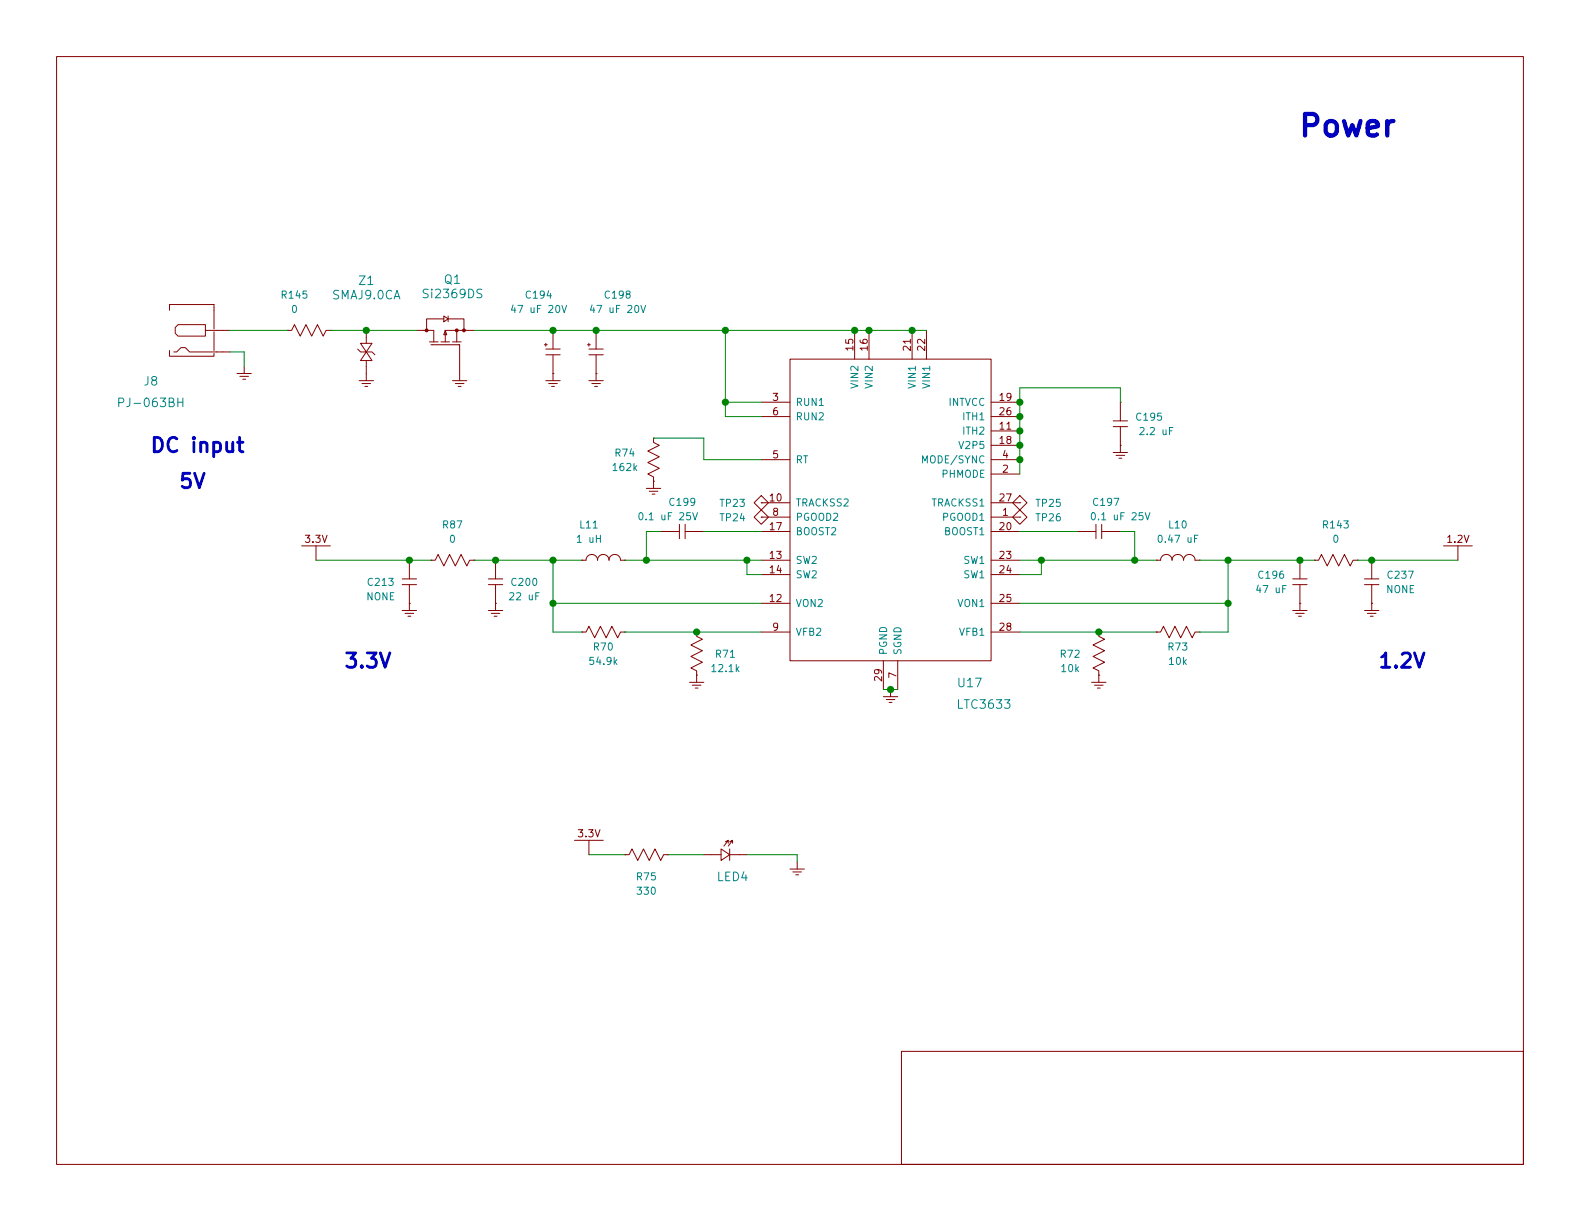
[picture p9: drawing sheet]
EESchema Schematic File Version 2
LIBS:GNSS_Firehose
LIBS:GNSS_Firehose-cache
EELAYER 25 0
EELAYER END
$Descr USLetter 11000 8500
encoding utf-8
Sheet 9 10
Title ""
Date ""
Rev ""
Comp ""
Comment1 ""
Comment2 ""
Comment3 ""
Comment4 ""
$EndDescr
$Comp
L R R145
U 1 1
P 2150 2300
F 0 "R145" H 2050 2550 50  0000 C CNN
F 1 "0" H 2050 2450 50  0000 C CNN
F 2 "footprints:0805" H 2150 2300 50  0001 C CNN
F 3 "" H 2150 2300 50  0001 C CNN
	1    2150 2300
	1    0    0    -1  
$EndComp
$Comp
L PJ-063BH J8
U 1 1
P 1400 2300
F 0 "J8" H 1050 1950 60  0000 C CNN
F 1 "PJ-063BH" H 1050 1800 60  0000 C CNN
F 2 "footprints:PJ-063BH" H 1400 2300 60  0001 C CNN
F 3 "" H 1400 2300 60  0001 C CNN
	1    1400 2300
	1    0    0    -1  
$EndComp
$Comp
L PMOSFET Q1
U 1 1
P 3100 2350
F 0 "Q1" V 3500 2400 60  0000 C CNN
F 1 "Si2369DS" V 3400 2400 60  0000 C CNN
F 2 "footprints:SOT23" H 3110 2350 60  0001 C CNN
F 3 "" H 3110 2350 60  0001 C CNN
	1    3100 2350
	0    1    -1   0   
$EndComp
$Comp
L TVS Z1
U 1 1
P 2550 2450
F 0 "Z1" V 2050 2450 60  0000 C CNN
F 1 "SMAJ9.0CA" V 2150 2450 60  0000 C CNN
F 2 "footprints:SMAJ" H 2550 2450 60  0001 C CNN
F 3 "" H 2550 2450 60  0001 C CNN
	1    2550 2450
	0    1    1    0   
$EndComp
$Comp
L GND #PWR0181
U 1 1
P 2550 2650
F 0 "#PWR0181" H 2750 2550 50  0001 C CNN
F 1 "GND" H 2750 2450 50  0001 C CNN
F 2 "" H 2550 2650 50  0001 C CNN
F 3 "" H 2550 2650 50  0001 C CNN
	1    2550 2650
	1    0    0    -1  
$EndComp
$Comp
L LTC3633 U17
U 1 1
P 6200 3850
F 0 "U17" H 6750 2950 60  0000 C CNN
F 1 "LTC3633" H 6850 2800 60  0000 C CNN
F 2 "footprints:UFD28" H 6200 3850 60  0001 C CNN
F 3 "" H 6200 3850 60  0001 C CNN
	1    6200 3850
	1    0    0    -1  
$EndComp
$Comp
L CP C194
U 1 1
P 3850 2450
F 0 "C194" V 3450 2350 50  0000 C CNN
F 1 "47 uF 20V" V 3550 2350 50  0000 C CNN
F 2 "footprints:tantalum-size-D" H 3850 2450 50  0001 C CNN
F 3 "" H 3850 2450 50  0001 C CNN
	1    3850 2450
	0    1    1    0   
$EndComp
$Comp
L CP C198
U 1 1
P 4150 2450
F 0 "C198" V 3750 2600 50  0000 C CNN
F 1 "47 uF 20V" V 3850 2600 50  0000 C CNN
F 2 "footprints:tantalum-size-D" H 4150 2450 50  0001 C CNN
F 3 "" H 4150 2450 50  0001 C CNN
	1    4150 2450
	0    1    1    0   
$EndComp
$Comp
L L L11
U 1 1
P 4200 3900
F 0 "L11" H 4100 4150 50  0000 C CNN
F 1 "1 uH" H 4100 4050 50  0000 C CNN
F 2 "footprints:NRS5020" H 4200 3900 50  0001 C CNN
F 3 "" H 4200 3900 50  0001 C CNN
	1    4200 3900
	1    0    0    -1  
$EndComp
$Comp
L R R70
U 1 1
P 4200 4400
F 0 "R70" H 4200 4300 50  0000 C CNN
F 1 "54.9k" H 4200 4200 50  0000 C CNN
F 2 "footprints:0402" H 4200 4400 50  0001 C CNN
F 3 "" H 4200 4400 50  0001 C CNN
	1    4200 4400
	1    0    0    -1  
$EndComp
$Comp
L R R87
U 1 1
P 3150 3900
F 0 "R87" H 3150 4150 50  0000 C CNN
F 1 "0" H 3150 4050 50  0000 C CNN
F 2 "footprints:1210" H 3150 3900 50  0001 C CNN
F 3 "" H 3150 3900 50  0001 C CNN
	1    3150 3900
	1    0    0    -1  
$EndComp
$Comp
L R R71
U 1 1
P 4850 4550
F 0 "R71" V 4850 4750 50  0000 C CNN
F 1 "12.1k" V 4950 4750 50  0000 C CNN
F 2 "footprints:0402" H 4850 4550 50  0001 C CNN
F 3 "" H 4850 4550 50  0001 C CNN
	1    4850 4550
	0    1    1    0   
$EndComp
$Comp
L C C213
U 1 1
P 2850 4050
F 0 "C213" V 2850 3850 50  0000 C CNN
F 1 "NONE" V 2950 3850 50  0000 C CNN
F 2 "footprints:1210" H 2850 4050 50  0001 C CNN
F 3 "" H 2850 4050 50  0001 C CNN
	1    2850 4050
	0    1    1    0   
$EndComp
$Comp
L C C200
U 1 1
P 3450 4050
F 0 "C200" V 3450 4250 50  0000 C CNN
F 1 "22 uF" V 3550 4250 50  0000 C CNN
F 2 "footprints:1210" H 3450 4050 50  0001 C CNN
F 3 "" H 3450 4050 50  0001 C CNN
	1    3450 4050
	0    1    1    0   
$EndComp
$Comp
L C C199
U 1 1
P 4750 3700
F 0 "C199" H 4750 3500 50  0000 C CNN
F 1 "0.1 uF 25V" H 4850 3600 50  0000 C CNN
F 2 "footprints:0402" H 4750 3700 50  0001 C CNN
F 3 "" H 4750 3700 50  0001 C CNN
	1    4750 3700
	-1   0    0    1   
$EndComp
$Comp
L test_point TP23
U 1 1
P 5300 3500
F 0 "TP23" H 5100 3500 50  0000 C CNN
F 1 "test_point" H 5300 3350 50  0001 C CNN
F 2 "footprints:TP_SMT" H 5300 3500 50  0001 C CNN
F 3 "" H 5300 3500 50  0001 C CNN
	1    5300 3500
	1    0    0    -1  
$EndComp
$Comp
L test_point TP24
U 1 1
P 5300 3600
F 0 "TP24" H 5100 3600 50  0000 C CNN
F 1 "test_point" H 5300 3450 50  0001 C CNN
F 2 "footprints:TP_SMT" H 5300 3600 50  0001 C CNN
F 3 "" H 5300 3600 50  0001 C CNN
	1    5300 3600
	1    0    0    -1  
$EndComp
$Comp
L R R74
U 1 1
P 4550 3200
F 0 "R74" V 4500 3000 50  0000 C CNN
F 1 "162k" V 4600 3000 50  0000 C CNN
F 2 "footprints:0402" H 4550 3200 50  0001 C CNN
F 3 "" H 4550 3200 50  0001 C CNN
	1    4550 3200
	0    1    1    0   
$EndComp
$Comp
L GND #PWR0182
U 1 1
P 2850 4250
F 0 "#PWR0182" H 3050 4150 50  0001 C CNN
F 1 "GND" H 3050 4050 50  0001 C CNN
F 2 "" H 2850 4250 50  0001 C CNN
F 3 "" H 2850 4250 50  0001 C CNN
	1    2850 4250
	1    0    0    -1  
$EndComp
$Comp
L GND #PWR0183
U 1 1
P 3450 4250
F 0 "#PWR0183" H 3650 4150 50  0001 C CNN
F 1 "GND" H 3650 4050 50  0001 C CNN
F 2 "" H 3450 4250 50  0001 C CNN
F 3 "" H 3450 4250 50  0001 C CNN
	1    3450 4250
	1    0    0    -1  
$EndComp
$Comp
L GND #PWR0184
U 1 1
P 4850 4750
F 0 "#PWR0184" H 5050 4650 50  0001 C CNN
F 1 "GND" H 5050 4550 50  0001 C CNN
F 2 "" H 4850 4750 50  0001 C CNN
F 3 "" H 4850 4750 50  0001 C CNN
	1    4850 4750
	1    0    0    -1  
$EndComp
$Comp
L GND #PWR0185
U 1 1
P 6200 4850
F 0 "#PWR0185" H 6400 4750 50  0001 C CNN
F 1 "GND" H 6400 4650 50  0001 C CNN
F 2 "" H 6200 4850 50  0001 C CNN
F 3 "" H 6200 4850 50  0001 C CNN
	1    6200 4850
	1    0    0    -1  
$EndComp
$Comp
L GND #PWR0186
U 1 1
P 4550 3400
F 0 "#PWR0186" H 4750 3300 50  0001 C CNN
F 1 "GND" H 4750 3200 50  0001 C CNN
F 2 "" H 4550 3400 50  0001 C CNN
F 3 "" H 4550 3400 50  0001 C CNN
	1    4550 3400
	1    0    0    -1  
$EndComp
$Comp
L GND #PWR0187
U 1 1
P 3850 2650
F 0 "#PWR0187" H 4050 2550 50  0001 C CNN
F 1 "GND" H 4050 2450 50  0001 C CNN
F 2 "" H 3850 2650 50  0001 C CNN
F 3 "" H 3850 2650 50  0001 C CNN
	1    3850 2650
	1    0    0    -1  
$EndComp
$Comp
L GND #PWR0188
U 1 1
P 4150 2650
F 0 "#PWR0188" H 4350 2550 50  0001 C CNN
F 1 "GND" H 4350 2450 50  0001 C CNN
F 2 "" H 4150 2650 50  0001 C CNN
F 3 "" H 4150 2650 50  0001 C CNN
	1    4150 2650
	1    0    0    -1  
$EndComp
$Comp
L GND #PWR0189
U 1 1
P 3200 2650
F 0 "#PWR0189" H 3400 2550 50  0001 C CNN
F 1 "GND" H 3400 2450 50  0001 C CNN
F 2 "" H 3200 2650 50  0001 C CNN
F 3 "" H 3200 2650 50  0001 C CNN
	1    3200 2650
	1    0    0    -1  
$EndComp
$Comp
L GND #PWR0190
U 1 1
P 1700 2600
F 0 "#PWR0190" H 1900 2500 50  0001 C CNN
F 1 "GND" H 1900 2400 50  0001 C CNN
F 2 "" H 1700 2600 50  0001 C CNN
F 3 "" H 1700 2600 50  0001 C CNN
	1    1700 2600
	1    0    0    -1  
$EndComp
Wire Wire Line
	1600 2450 1700 2450
Wire Wire Line
	1700 2450 1700 2550
Wire Wire Line
	1600 2300 2000 2300
Wire Wire Line
	2300 2300 2900 2300
Connection ~ 2550 2300
Wire Wire Line
	3300 2300 6450 2300
Connection ~ 3850 2300
Connection ~ 4150 2300
Connection ~ 5950 2300
Connection ~ 6050 2300
Connection ~ 6350 2300
Wire Wire Line
	5050 2300 5050 2900
Wire Wire Line
	5050 2800 5300 2800
Connection ~ 5050 2300
Wire Wire Line
	5050 2900 5300 2900
Connection ~ 5050 2800
Wire Wire Line
	5300 3200 4900 3200
Wire Wire Line
	4900 3200 4900 3050
Wire Wire Line
	4900 3050 4550 3050
Wire Wire Line
	4350 3900 5300 3900
Wire Wire Line
	5300 4000 5200 4000
Wire Wire Line
	5200 4000 5200 3900
Connection ~ 5200 3900
Wire Wire Line
	3300 3900 4050 3900
Connection ~ 3450 3900
Wire Wire Line
	2200 3900 3000 3900
Connection ~ 2850 3900
Wire Wire Line
	3850 4400 4050 4400
Wire Wire Line
	3850 3900 3850 4400
Connection ~ 3850 3900
Wire Wire Line
	5300 4200 3850 4200
Connection ~ 3850 4200
Wire Wire Line
	4350 4400 5300 4400
Connection ~ 4850 4400
Wire Wire Line
	4500 3900 4500 3700
Wire Wire Line
	4500 3700 4600 3700
Connection ~ 4500 3900
Wire Wire Line
	4900 3700 5300 3700
$Comp
L R R75
U 1 1
P 4500 5950
F 0 "R75" H 4500 5800 50  0000 C CNN
F 1 "330" H 4500 5700 50  0000 C CNN
F 2 "footprints:0402" H 4500 5950 50  0001 C CNN
F 3 "" H 4500 5950 50  0001 C CNN
	1    4500 5950
	1    0    0    -1  
$EndComp
$Comp
L LED LED4
U 1 1
P 5050 5950
F 0 "LED4" H 5100 5800 60  0000 C CNN
F 1 "LED" H 5100 5650 60  0001 C CNN
F 2 "footprints:APA2106" H 5060 5950 60  0001 C CNN
F 3 "" H 5060 5950 60  0001 C CNN
	1    5050 5950
	1    0    0    -1  
$EndComp
$Comp
L GND #PWR0191
U 1 1
P 5550 6050
F 0 "#PWR0191" H 5750 5950 50  0001 C CNN
F 1 "GND" H 5750 5850 50  0001 C CNN
F 2 "" H 5550 6050 50  0001 C CNN
F 3 "" H 5550 6050 50  0001 C CNN
	1    5550 6050
	1    0    0    -1  
$EndComp
Wire Wire Line
	6150 4800 6250 4800
Connection ~ 6200 4800
$Comp
L C C195
U 1 1
P 7800 2950
F 0 "C195" V 7750 3150 50  0000 C CNN
F 1 "2.2 uF" V 7850 3200 50  0000 C CNN
F 2 "footprints:0603" H 7800 2950 50  0001 C CNN
F 3 "" H 7800 2950 50  0001 C CNN
	1    7800 2950
	0    1    1    0   
$EndComp
$Comp
L GND #PWR0192
U 1 1
P 7800 3150
F 0 "#PWR0192" H 8000 3050 50  0001 C CNN
F 1 "GND" H 8000 2950 50  0001 C CNN
F 2 "" H 7800 3150 50  0001 C CNN
F 3 "" H 7800 3150 50  0001 C CNN
	1    7800 3150
	1    0    0    -1  
$EndComp
$Comp
L C C197
U 1 1
P 7650 3700
F 0 "C197" H 7600 3500 50  0000 C CNN
F 1 "0.1 uF 25V" H 7500 3600 50  0000 C CNN
F 2 "footprints:0402" H 7650 3700 50  0001 C CNN
F 3 "" H 7650 3700 50  0001 C CNN
	1    7650 3700
	-1   0    0    1   
$EndComp
$Comp
L L L10
U 1 1
P 8200 3900
F 0 "L10" H 8200 4150 50  0000 C CNN
F 1 "0.47 uF" H 8200 4050 50  0000 C CNN
F 2 "footprints:NRS5020" H 8200 3900 50  0001 C CNN
F 3 "" H 8200 3900 50  0001 C CNN
	1    8200 3900
	1    0    0    -1  
$EndComp
$Comp
L R R73
U 1 1
P 8200 4400
F 0 "R73" H 8200 4300 50  0000 C CNN
F 1 "10k" H 8200 4200 50  0000 C CNN
F 2 "footprints:0402" H 8200 4400 50  0001 C CNN
F 3 "" H 8200 4400 50  0001 C CNN
	1    8200 4400
	1    0    0    -1  
$EndComp
$Comp
L R R72
U 1 1
P 7650 4550
F 0 "R72" V 7650 4350 50  0000 C CNN
F 1 "10k" V 7750 4350 50  0000 C CNN
F 2 "footprints:0402" H 7650 4550 50  0001 C CNN
F 3 "" H 7650 4550 50  0001 C CNN
	1    7650 4550
	0    1    1    0   
$EndComp
$Comp
L C C196
U 1 1
P 9050 4050
F 0 "C196" V 9000 3850 50  0000 C CNN
F 1 "47 uF" V 9100 3850 50  0000 C CNN
F 2 "footprints:1210" H 9050 4050 50  0001 C CNN
F 3 "" H 9050 4050 50  0001 C CNN
	1    9050 4050
	0    1    1    0   
$EndComp
$Comp
L R R143
U 1 1
P 9300 3900
F 0 "R143" H 9300 4150 50  0000 C CNN
F 1 "0" H 9300 4050 50  0000 C CNN
F 2 "footprints:1210" H 9300 3900 50  0001 C CNN
F 3 "" H 9300 3900 50  0001 C CNN
	1    9300 3900
	1    0    0    -1  
$EndComp
$Comp
L C C237
U 1 1
P 9550 4050
F 0 "C237" V 9500 4250 50  0000 C CNN
F 1 "NONE" V 9600 4250 50  0000 C CNN
F 2 "footprints:1210" H 9550 4050 50  0001 C CNN
F 3 "" H 9550 4050 50  0001 C CNN
	1    9550 4050
	0    1    1    0   
$EndComp
$Comp
L GND #PWR0193
U 1 1
P 7650 4750
F 0 "#PWR0193" H 7850 4650 50  0001 C CNN
F 1 "GND" H 7850 4550 50  0001 C CNN
F 2 "" H 7650 4750 50  0001 C CNN
F 3 "" H 7650 4750 50  0001 C CNN
	1    7650 4750
	1    0    0    -1  
$EndComp
$Comp
L GND #PWR0194
U 1 1
P 9050 4250
F 0 "#PWR0194" H 9250 4150 50  0001 C CNN
F 1 "GND" H 9250 4050 50  0001 C CNN
F 2 "" H 9050 4250 50  0001 C CNN
F 3 "" H 9050 4250 50  0001 C CNN
	1    9050 4250
	1    0    0    -1  
$EndComp
$Comp
L GND #PWR0195
U 1 1
P 9550 4250
F 0 "#PWR0195" H 9750 4150 50  0001 C CNN
F 1 "GND" H 9750 4050 50  0001 C CNN
F 2 "" H 9550 4250 50  0001 C CNN
F 3 "" H 9550 4250 50  0001 C CNN
	1    9550 4250
	1    0    0    -1  
$EndComp
Wire Wire Line
	4350 5950 4100 5950
Wire Wire Line
	4650 5950 4900 5950
Wire Wire Line
	5200 5950 5550 5950
Wire Wire Line
	5550 5950 5550 6000
Wire Wire Line
	7100 3900 8050 3900
Wire Wire Line
	8350 3900 9150 3900
Connection ~ 9050 3900
Wire Wire Line
	9450 3900 10150 3900
Connection ~ 9550 3900
Wire Wire Line
	7100 3700 7500 3700
Wire Wire Line
	7800 3700 7900 3700
Wire Wire Line
	7900 3700 7900 3900
Connection ~ 7900 3900
Wire Wire Line
	7100 4200 8550 4200
Wire Wire Line
	8550 3900 8550 4400
Connection ~ 8550 3900
Wire Wire Line
	8550 4400 8350 4400
Connection ~ 8550 4200
Wire Wire Line
	7100 4400 8050 4400
Connection ~ 7650 4400
$Comp
L test_point TP25
U 1 1
P 7100 3500
F 0 "TP25" H 7300 3500 50  0000 C CNN
F 1 "test_point" H 7100 3350 50  0001 C CNN
F 2 "footprints:TP_SMT" H 7100 3500 50  0001 C CNN
F 3 "" H 7100 3500 50  0001 C CNN
	1    7100 3500
	1    0    0    -1  
$EndComp
$Comp
L test_point TP26
U 1 1
P 7100 3600
F 0 "TP26" H 7300 3600 50  0000 C CNN
F 1 "test_point" H 7100 3450 50  0001 C CNN
F 2 "footprints:TP_SMT" H 7100 3600 50  0001 C CNN
F 3 "" H 7100 3600 50  0001 C CNN
	1    7100 3600
	1    0    0    -1  
$EndComp
Wire Wire Line
	7100 2700 7100 3300
Connection ~ 7100 3200
Connection ~ 7100 3100
Connection ~ 7100 3000
Connection ~ 7100 2900
Wire Wire Line
	7100 2700 7800 2700
Wire Wire Line
	7800 2700 7800 2800
Connection ~ 7100 2800
Wire Wire Line
	7100 4000 7250 4000
Wire Wire Line
	7250 4000 7250 3900
Connection ~ 7250 3900
$Comp
L VCC_3.3V #PWR0196
U 1 1
P 2200 3900
F 0 "#PWR0196" H 2380 3670 50  0001 C CNN
F 1 "VCC_3.3V" H 2330 3770 50  0001 C CNN
F 2 "" H 2200 3900 50  0001 C CNN
F 3 "" H 2200 3900 50  0001 C CNN
	1    2200 3900
	1    0    0    -1  
$EndComp
$Comp
L VCC_3.3V #PWR0197
U 1 1
P 4100 5950
F 0 "#PWR0197" H 4280 5720 50  0001 C CNN
F 1 "VCC_3.3V" H 4230 5820 50  0001 C CNN
F 2 "" H 4100 5950 50  0001 C CNN
F 3 "" H 4100 5950 50  0001 C CNN
	1    4100 5950
	1    0    0    -1  
$EndComp
$Comp
L VCC_1.2V #PWR0198
U 1 1
P 10150 3900
F 0 "#PWR0198" H 10330 3670 50  0001 C CNN
F 1 "VCC_1.2V" H 10280 3770 50  0001 C CNN
F 2 "" H 10150 3900 50  0001 C CNN
F 3 "" H 10150 3900 50  0001 C CNN
	1    10150 3900
	1    0    0    -1  
$EndComp
Text Notes 9050 950  0    150  ~ 30
Power
Text Notes 1050 3150 0    100  ~ 20
DC input
Text Notes 1250 3400 0    100  ~ 20
5V
Text Notes 2400 4650 0    100  ~ 20
3.3V
Text Notes 9600 4650 0    100  ~ 20
1.2V
$EndSCHEMATC
